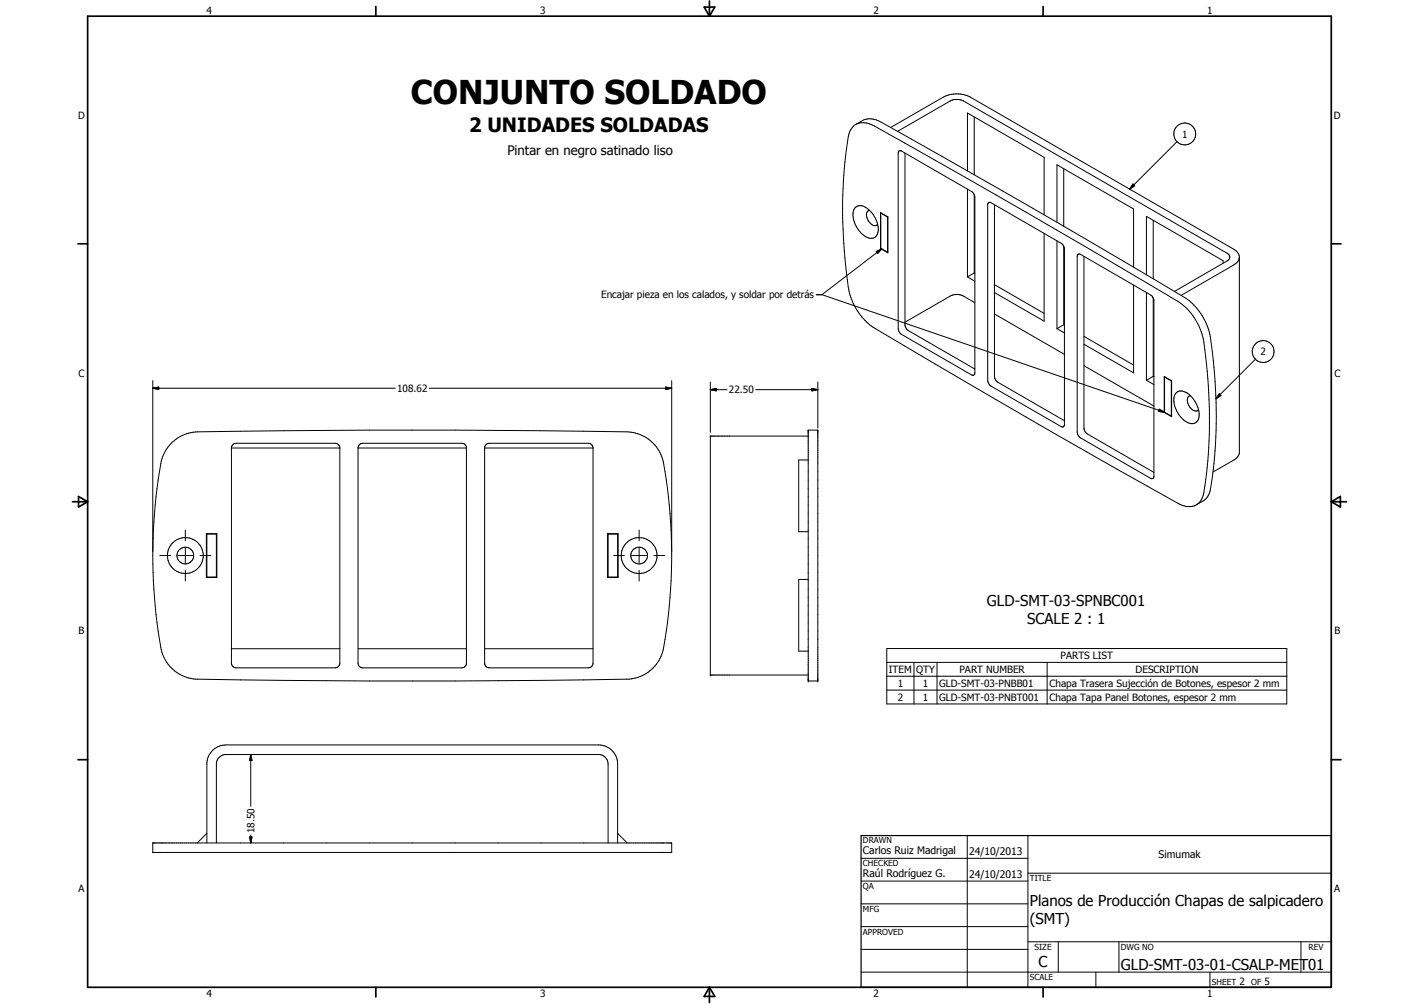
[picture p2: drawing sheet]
<svg xmlns="http://www.w3.org/2000/svg" width="594mm" height="420mm" viewBox="0 0 594 420" stroke-linecap="round" stroke-linejoin="round" font-family="sans-serif">
<g fill="none" stroke="#000" stroke-width=".42">
<path d="M356.9 53.2a7.1 7.1 0 0 1 9.2-.5l63.5 36.1 63.4 37.3a25.4 25.4 0 0 1 11 17.1 209 209 0 0 1-.1 63.6 6.5 6.5 0 0 1-10.2 4.1l-51.5-29-76.1-44.6a25.4 25.4 0 0 1-11-17.2 195.7 195.7 0 0 1 .6-64.8zM358.3 52.1l2.8-1.6a7.7 7.7 0 0 1 7.8 .6l63.5 36.1 63.5 37.3a25.2 25.2 0 0 1 10.9 17.1 194.6 194.6 0 0 1-.5 64.9l-1.7 2.5-3.8 2.2M372.9 53.3l22-12.7a12.4 12.4 0 0 1 9.7-.7l111.9 64.4 1.9 1.7 .5 1.2v82.5l-1.1 1.9-1.3 .9-8.7 5M375.7 55l22.1-12.7a6.2 6.2 0 0 1 5.6 0l110.3 63.7a1.73 1.73 0 0 1 1.2 1.6 1.73 1.73 0 0 1-1.2 1.6l-22 12.8M407.9 48.9v24.2M492.8 59.3l-19.9 19.9M376.4 63.2h1.1l29.5 17.1 1 1.4v75.1l-.6 .3-.7-.2-29.2-16.9a3 3 0 0 1-1.5-2.5v-73.4zM378.9 64.1l.1 72.7 1.3 1.5 27.8 16.1M405 71.5v-24.2l32.1 18.5v24.1M405 79.1v36.8M445.3 70.6v24.1M474.3 77l.8 .7-2.2 1.5z"/>
<path d="M358.1 86.8a3.9 3.9 0 0 1 5.5 .8 10.6 10.6 0 0 1 3.8 10.3 3 3 0 0 1-4.8 1.2 10.7 10.7 0 0 1-5.2-11.2zM364.1 88.1a2.29 2.29 0 0 0-.9 3.6 3.2 3.2 0 0 0 3.9 2.5l.3-.3M368.8 89.2l2.8 1.6M368.8 89.2v14.7M368.9 89.2h-.1M371.6 90.8v14.7M371.7 90.8l-3.1-1.8v15M371.7 90.8v15l-3.1-1.8M371.7 90.8h-.1M407.9 81.4v32.9M413.7 85l.5-.3 .7 .1 29.5 17.1 1 1.4 .2 74.4a.86 .86 0 0 1-.4 .9 .86 .86 0 0 1-1-.1l-29.3-16.9-1.3-1.8-.1-74.4zM416.3 85.7l.2 72.8 1.3 1.5 27.8 16.1"/>
<path d="M437.1 97.7v36.7l-20.8-12M442.5 93v-24l32.1 18.5v24.3M482.8 92.2v24.5M366.9 105.3l2.2-1.2-1.7 1.9zM368.8 103.9l-.2 .1M368.8 103.9l2.8 1.6M369.1 104.1l-25 19.2h-2.4M371.7 105.5h-.1M405 115.9l3.1 1.8M407.9 114.3l.2 .1M407.9 114.3l-2.9 1.6M416.3 119.1l20.8 12"/>
<path d="M442.5 100.8v36.7M445.3 103v32.9M451.2 106.6l.5-.3 .7 .2 29.3 16.9a3 3 0 0 1 1.4 2.5v73.4a.88 .88 0 0 1-.4 .9 .88 .88 0 0 1-1 0l-29.3-16.9-1.3-1.9-.1-74.1zM453.8 107.3l.1 72.4 .4 1 .9 .9 27.9 16.1M474.6 119.3v36.7l-20.8-11.9M512.1 110.2v-1.1l-32.1-18.5v24.4M518.9 108a4.8 4.8 0 0 1-2.4 2.9l-22 12.7M341.8 123.4h2.4l143.3 49.1M408.1 126.7l-4.7-2.7a5.9 5.9 0 0 0-5.6 0l-18.9 10.8M416.3 131.4l29.3 16.9M442.5 137.5l3.1 1.8M445.3 135.9l.3 .2"/>
<path d="M445.3 135.9l-2.8 1.6M480 122.4v36.8M482.8 124.7v32.8M64 159.3v71.6M281.2 159.3v71.6M297.4 159.9v21M342.4 159.9v19.2M453.8 140.8l20.8 12M453.8 153l29.3 16.9M480 159.2l3.1 1.8M482.8 157.5l.3 .2M482.8 157.5l-2.8 1.7"/>
<path d="M487.5 157.8l2.9 1.6M487.5 157.8v14.7M487.7 157.7l-.2 .1M490.4 159.4v14.7M490.5 159.4v15l-3.1-1.8M490.5 159.4l-3.1-1.8v15M490.5 159.4h-.1M525.6 150.3l-16.5 16.6M64 162.5l2.5-.5v1zM64 162.5h101.4M179.7 162.5h101.5M278.7 162l2.5 .5-2.5 .5z"/>
<path d="M297.4 163.1l2.5-.5v1zM297.4 163.1h7M316.4 163.1h26M339.9 162.6l2.5 .5-2.5 .5zM485.3 171.2l2.2 1.3-2.5-.3zM487.5 172.5l-.1 .1M487.5 172.5l2.9 1.6M490.5 174l-.1 .1M492.5 164.4a4.3 4.3 0 0 1 5.9 1.2 10.1 10.1 0 0 1 3.1 10.3 3.4 3.4 0 0 1-5.5 .2 10.9 10.9 0 0 1-4.2-10.7zM498.4 165.7a2.03 2.03 0 0 0-1.1 3.1 4.1 4.1 0 0 0 3.9 3.2l.6-.6M510.5 164.8l.7 .7-2.1 1.4zM71.7 185.5a16.1 16.1 0 0 1 11.1-4.8l71.8-.7h35.9l71.8 .7a16 16 0 0 1 15.5 13.3 218.9 218.9 0 0 1-.4 78.9 15.9 15.9 0 0 1-15.1 11.3l-71.8 .8-71.8-.3-35.9-.5a15.9 15.9 0 0 1-15.5-13.2 215.3 215.3 0 0 1 .8-79.8l1.7-3.4z"/>
<path d="M96.9 187.5h45.4M97.4 186.2l.8-.6 .7-.1h41.4l1.3 .5 .7 1.2v90.6l-.3 .7-.7 .7-1 .3h-41.4a2 2 0 0 1-2-2v-90zM149.9 187.5h45.4M150.4 186.2l.8-.6 .7-.1h41.4l1 .3 .9 1 .1 90.7a2 2 0 0 1-2 2h-41.4l-1-.3-.8-.7-.2-.7v-90.6zM202.9 187.5v90a2 2 0 0 0 2 2h41.4a2 2 0 0 0 2-2v-90M202.9 187.5a2 2 0 0 1 2-2h41.4a2 2 0 0 1 2 2M202.9 187.5h45.4M338.4 180h4v105h-4zM338.4 182.5h-41v100h41M338.4 192.5h-4v30h4M66.9 232.5h4.5M74.4 232.5h6.4"/>
<path d="M77.6 221.8v4.5M77.6 229.3v6.4M77.6 238.7v4.5M83.8 232.5h4.5M86.4 223.3h4.4v18.4h-4.4zM86.6 223.5h4M86.6 223.3v18.4M90.6 223.3v18.4M254.4 223.3h4.4v18.4h-4.4zM254.6 223.5h4M254.6 223.3v18.4M256.9 232.5h4.5"/>
<path d="M258.6 223.3v18.4M264.4 232.5h6.4M267.6 221.8v4.5M267.6 229.3v6.4M267.6 238.7v4.5M273.8 232.5h4.5M86.6 241.5h4M254.6 241.5h4M338.4 242.5h-4v30h4M96.9 271.5h45.4M149.9 271.5h45.4M202.9 271.5h45.4"/>
<path d="M371.3 271.4h167.4v23.2h-167.4zM371.3 277.2h167.4M382.6 277.2v17.4M392.3 277.2v17.4M438.4 277.2v17.4M371.3 283h167.4M371.3 288.8h167.4M105 315.8l.5 2.5h-1zM105 315.8v21.6M64 352.8h217.2v3.9h-217.2zM86.6 352.8v-33.7a8.1 8.1 0 0 1 8-7.4h156a8 8 0 0 1 8 8v33.1M86.6 348.7l-4 4.1"/>
<path d="M90.6 352.8v-33.1a4.1 4.1 0 0 1 3.5-3.9h157a4.1 4.1 0 0 1 3.5 3.9v33.1M104.5 350.3h1l-.5 2.5zM105 349.5v3.3M258.6 348.7l4 4.1M360.5 359.2h69.9M405 349.7v63.5M430.4 349.7v63.5M360.5 368.7h69.9M360.5 378.2h69.9M430.4 365.4h127M360.5 387.8h69.9M360.5 397.3h69.9"/>
<path d="M430.4 394.1h127M443.1 394.1v12.7M468.5 394.1v12.7M544.7 394.1v12.7M360.5 406.8h196.9M458.8 406.8v6.4M506.6 406.8v6.4"/>
<circle cx="496" cy="56.1" r="4.6"/>
<circle cx="528.8" cy="147.1" r="4.6"/>
<circle cx="77.6" cy="232.5" r="7.5"/>
<circle cx="77.6" cy="232.5" r="3.5"/>
<circle cx="267.6" cy="232.5" r="3.5"/>
<circle cx="267.6" cy="232.5" r="7.5"/>
</g>
<g fill="#000">
<circle cx="297.4" cy="182.5" r=".18"/>
<circle cx="338.4" cy="180" r=".18"/>
<circle cx="342.4" cy="180" r=".18"/>
<circle cx="297.4" cy="282.5" r=".18"/>
<circle cx="338.4" cy="285" r=".18"/>
<circle cx="338.4" cy="284.2" r=".18"/>
<circle cx="342.4" cy="284.2" r=".18"/>
<circle cx="342.4" cy="285" r=".18"/>
</g>
<g fill="none" stroke="#000" stroke-width=".71">
<path d="M36.7 6.8h520.7v406.4h-520.7zM157.3 2.7v4.1M294.8 3h4.4l-2.2 3.8zM297 .4v6.4M436.7 2.7v4.1M32.6 102h4.1M557.4 102h4M30.3 210h6.4M32.9 207.8l3.8 2.2-3.8 2.2zM557.4 210h6.3M557.4 210l3.8-2.2v4.4zM32.6 317.9h4.1"/>
<path d="M557.4 317.9h4M157.3 413.2v4M297 413.2v6.3M297 413.2l2.2 3.8h-4.4zM436.7 413.2v4"/>
</g>
<path d="M360.5 349.7h196.9v63.5h-196.9z" fill="none" stroke="#000" stroke-width=".51"/>
<path d="M474.3 77l.8 .7-2.2 1.5zM366.9 105.3l2.2-1.2-1.7 1.9zM64 162.5l2.5-.5v1zM278.7 162l2.5 .5-2.5 .5zM297.4 163.1l2.5-.5v1zM339.9 162.6l2.5 .5-2.5 .5zM485.3 171.2l2.2 1.3-2.5-.3zM510.5 164.8l.7 .7-2.1 1.4zM105 315.8l.5 2.5h-1zM104.5 350.3h1l-.5 2.5z" fill="#000"/>
<text font-size="13.7" x="172" y="43.6">CONJUNTO SOLDADO</text>
<text font-size="8.2" x="196.4" y="55.1">2 UNIDADES SOLDADAS</text>
<g font-size="6.3">
<text x="413.2" y="253.7">GLD-SMT-03-SPNBC001</text>
<text x="430" y="261.2">SCALE 2 : 1</text>
<text x="431.1" y="379">Planos de Producción Chapas de salpicadero</text>
<text x="431.1" y="386.5">(SMT)</text>
<text x="434.8" y="404.7">C</text>
<text x="469.2" y="406">GLD-SMT-03-01-CSALP-MET01</text>
</g>
<text font-size="5.5" x="212.4" y="64.7">Pintar en negro satinado liso</text>
<g font-size="4.4">
<text x="361.3" y="357.5">Carlos Ruiz Madrigal</text>
<text x="405.7" y="357.7">24/10/2013</text>
<text x="485" y="359.2">Simumak</text>
<text x="361.3" y="367.1">Raúl Rodríguez G.</text>
<text x="405.7" y="367.2">24/10/2013</text>
</g>
<g font-size="4.2">
<text x="86.4" y="5.8">4</text>
<text x="226.1" y="5.8">3</text>
<text x="365.7" y="5.8">2</text>
<text x="505.4" y="5.8">1</text>
<text x="32.8" y="49.6">D</text>
<text x="558.5" y="49.6">D</text>
<text x="494.9" y="57.6">1</text>
<text x="251.7" y="124.6">Encajar pieza en los calados, y soldar por detrás</text>
<text x="527.7" y="148.7">2</text>
<text x="32.9" y="157.6">C</text>
<text x="558.7" y="157.6">C</text>
<text x="166.3" y="164">108.62</text>
<text x="305.2" y="164.6">22.50</text>
<text x="32.9" y="265.5">B</text>
<text x="558.7" y="265.5">B</text>
<text x="444" y="275.8">PARTS LIST</text>
<text x="372.2" y="281.6">ITEM</text>
<text x="383.5" y="281.6">QTY</text>
<text x="401.7" y="281.6">PART NUMBER</text>
<text x="475.4" y="281.6">DESCRIPTION</text>
<text x="375.8" y="287.4">1</text>
<text x="386.3" y="287.4">1</text>
<text x="393.2" y="287.4">GLD-SMT-03-PNBB01</text>
<text x="439.3" y="287.6">Chapa Trasera Sujección de Botones, espesor 2 mm</text>
<text x="375.8" y="293.3">2</text>
<text x="386.3" y="293.2">1</text>
<text x="393.2" y="293.3">GLD-SMT-03-PNBT001</text>
<text x="439.3" y="293.3">Chapa Tapa Panel Botones, espesor 2 mm</text>
<text x="106.5" y="348.7" transform="rotate(-90 106.5 348.7)">18.50</text>
<text x="32.9" y="373.4">A</text>
<text x="558.6" y="373.4">A</text>
<text x="518.9" y="412.3">2</text>
<text x="529.4" y="412.3">5</text>
<text x="86.4" y="417.2">4</text>
<text x="226.1" y="417.2">3</text>
<text x="365.7" y="417.2">2</text>
<text x="505.4" y="417.2">1</text>
</g>
<g font-size="3.5">
<text x="361.3" y="353">DRAWN</text>
<text x="361.3" y="362.5">CHECKED</text>
<text x="431.1" y="368.7">TITLE</text>
<text x="361.3" y="372.1">QA</text>
<text x="361.3" y="381.6">MFG</text>
<text x="361.3" y="391.1">APPROVED</text>
<text x="433.1" y="397.5">SIZE</text>
<text x="469.2" y="397.5">DWG NO</text>
<text x="547.9" y="397.4">REV</text>
<text x="431.1" y="410.2">SCALE</text>
<text x="507.3" y="412.3">SHEET</text>
<text x="523.8" y="412.3">OF</text>
</g>
</svg>
